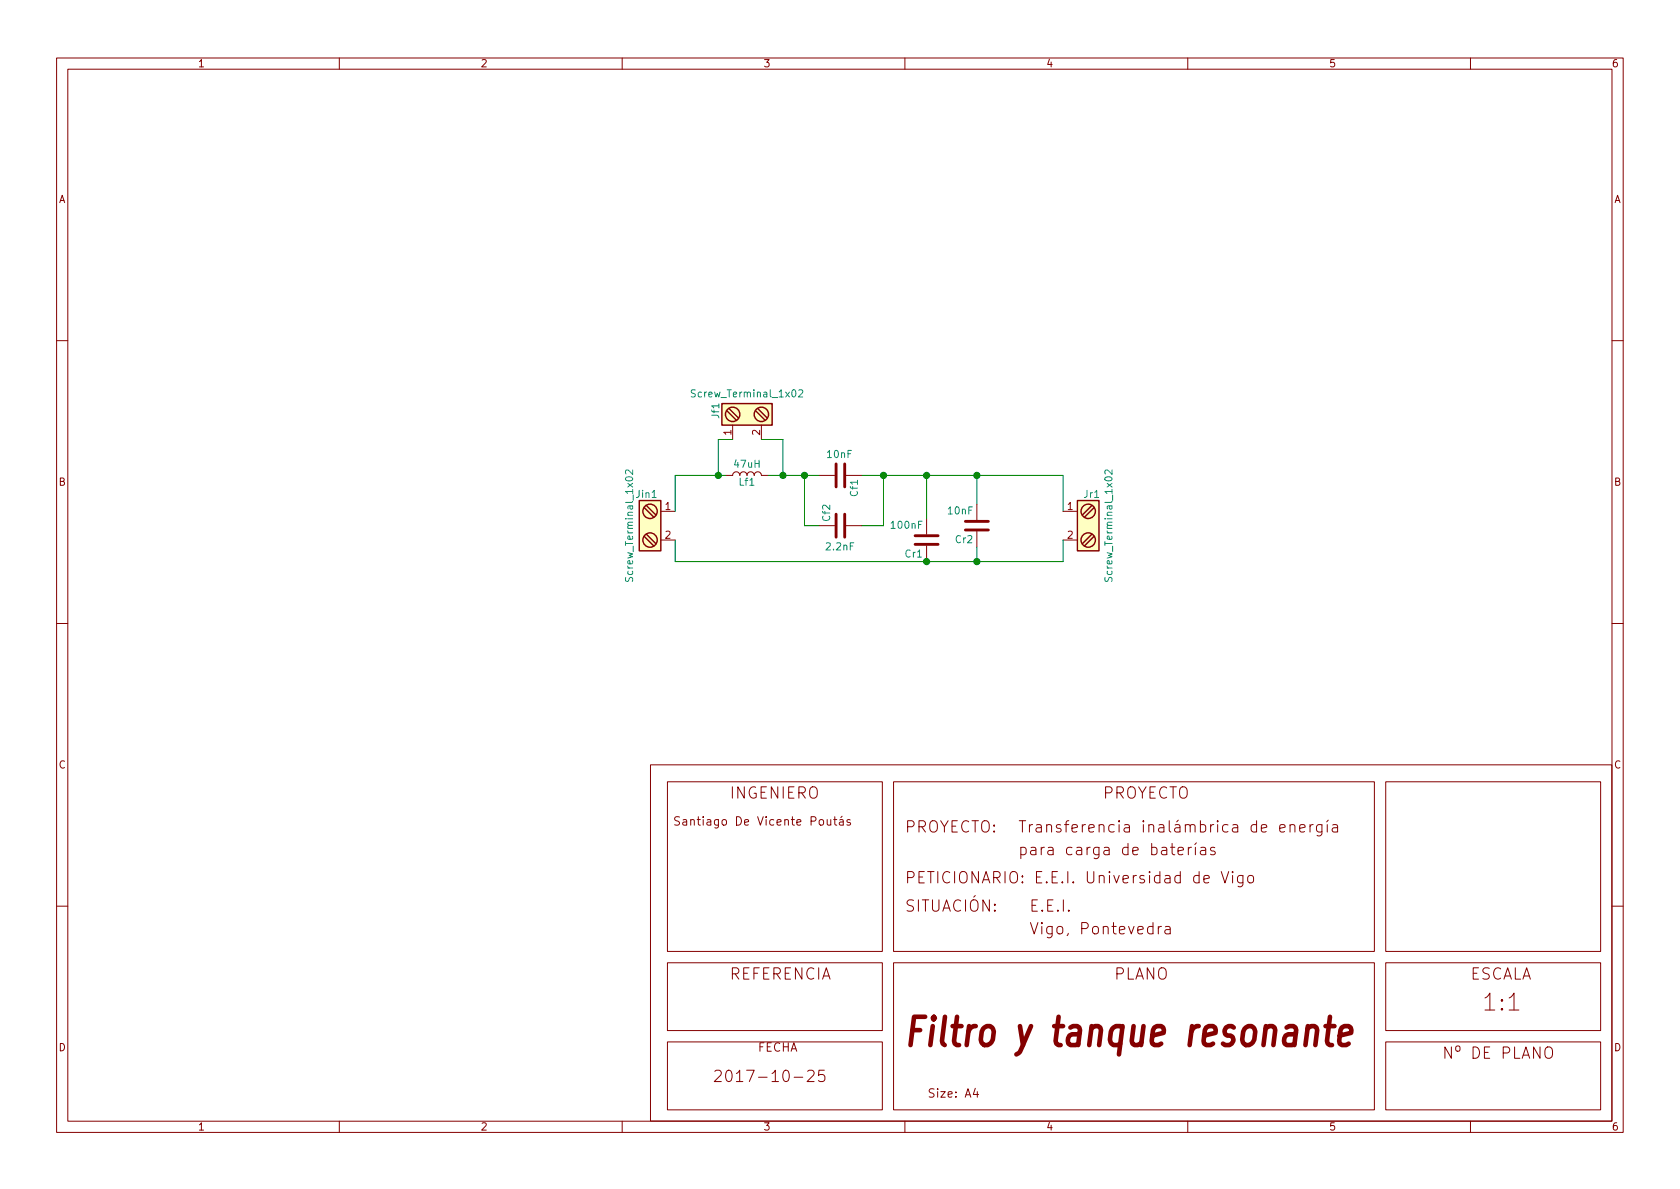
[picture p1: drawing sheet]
<svg xmlns="http://www.w3.org/2000/svg" width="297mm" height="210mm" viewBox="0 0 297 210" stroke-linecap="round" stroke-linejoin="round" font-family="sans-serif">
<g fill="none" stroke="#840000" stroke-width=".18">
<path d="M10 10.3h277v189.9h-277zM12 12.2h273v186.1h-273zM60 10.3v1.9M110 10.3v1.9M160 10.3v1.9M210 10.3v1.9M260 10.3v1.9M10 60.2h2M129.5 75.2v2.5M134.6 75.2v2.5M285 60.2h2M116.8 90.4h2.6"/>
<path d="M116.8 95.5h2.6M128.3 84.1h1.2a.63 .63 0 0 1 .7-.7 .63 .63 0 0 1 .6 .7 .63 .63 0 0 1 .6-.7 .63 .63 0 0 1 .7 .7 .63 .63 0 0 1 .6-.7 .63 .63 0 0 1 .6 .7 .63 .63 0 0 1 .7-.7 .63 .63 0 0 1 .6 .7h1.3M144.8 84.1h2.8M144.8 93h2.8M149.6 84.1h2.8M149.6 93h2.8M163.8 91.7v2.8M163.8 96.5v2.8M172.7 89.1v2.8M172.7 94v2.8M188 90.4h2.5M188 95.5h2.5"/>
<path d="M10 110.3h2M285 110.3h2M115 135.2h170v63h-170zM118 138.2h38v30h-38zM158 138.2h85v30h-85zM245 138.2h38v30h-38zM146.3 144.9v.9l.4 .1 .2-.1M146.9 144.9v1M147.4 144.9h.6M147.6 144.4v1.3l.4 .2M148.5 145h.5l.1 .9M148.9 144.3l-.2 .3"/>
<path d="M149.1 145.3l-.5 .1-.2 .2 .2 .3 .5-.1M150.3 145a.37 .37 0 0 0-.6 .1l.1 .3 .5 .1 .1 .1-.2 .3-.5-.1M180.2 145.1h1.2M180.8 145.1v2M182 145.8v1.3M182.6 145.8a.45 .45 0 0 0-.6 .4M183.3 145.9h.7l.1 1.2M184.1 146.3l-.7 .1a.39 .39 0 0 0-.3 .4 .39 .39 0 0 0 .3 .3l.7-.1M185.1 146a.51 .51 0 0 1 .8 .1v1M185.1 145.8v1.3M187.5 145.9l-.5-.1-.2 .3 .1 .3 .6 .2 .1 .2-.1 .2-.1 .1-.6-.1M188.2 145.8h.8"/>
<path d="M189 145.1l-.4 .1-.1 .2v1.7M189.5 146.5l1-.2-.1-.4-.6-.1-.3 .3 .1 .9 .2 .1 .6-.1M191.4 145.8v1.3M191.9 145.8a.45 .45 0 0 0-.5 .4M192.5 146.5l1-.2-.1-.4-.6-.1-.3 .3 .1 .9 .2 .1 .6-.1M194.3 146a.51 .51 0 0 1 .9 .1v1M194.3 145.8v1.3M197 145.9a.68 .68 0 0 0-.9 .1l-.1 .2 .1 .8 .3 .1 .6-.1M197.9 145.1l-.1 .1 .1 .1 .1-.1-.1-.1v.2M197.9 145.8v1.3M198.8 145.9h.8l.1 1.2M199.7 146.3l-.7 .1a.39 .39 0 0 0-.3 .4 .39 .39 0 0 0 .3 .3l.7-.1"/>
<path d="M202.2 145.1l-.1 .1 .1 .1 .1-.1-.1-.1v.2M202.2 145.8v1.3M203.1 146a.51 .51 0 0 1 .9 .1v1M203.1 145.8v1.3M204.9 145.9h.8l.1 1.2M205.8 146.3l-.7 .1a.39 .39 0 0 0-.3 .4 .39 .39 0 0 0 .3 .3l.7-.1M206.7 145.1v1.8l.3 .2M207.8 145.9h.7l.1 1.2M208.3 150.5l.9-.2-.1-.4-.5-.1-.3 .3 .1 .9 .2 .1 .5-.1M208.3 145l-.2 .3M208.6 146.3l-.7 .1a.39 .39 0 0 0-.2 .4 .39 .39 0 0 0 .2 .3l.7-.1M209.6 146a.51 .51 0 0 1 .8 .1v1"/>
<path d="M209.6 145.8v1.3M210.1 149.8v1.3M210.4 146.1a.49 .49 0 0 1 .8-.2l.1 1.2M210.7 149.8a.45 .45 0 0 0-.6 .4M211.4 149.8v1.3M211.5 149l-.2 .3M212.2 145.9a.71 .71 0 0 1 .9 .1v1a.67 .67 0 0 1-.9 0M212.2 145.1v2M212.3 149.9h.8l.1 1.2M213.2 150.3l-.7 .1a.39 .39 0 0 0-.3 .4 .39 .39 0 0 0 .3 .3l.7-.1M214 145.8v1.3M214.6 145.8a.45 .45 0 0 0-.6 .4"/>
<path d="M214.8 149.9l-.5-.1-.3 .3 .1 .3 .7 .2 .1 .2-.1 .2-.2 .1-.6-.1M215.3 145.1l-.1 .1 .1 .1 .1-.1-.1-.1v.2M215.3 145.8v1.3M215.9 154.1l.7 2 .6-2M217.1 145.9a.68 .68 0 0 0-.8 .1l-.1 .2 .1 .8 .2 .1 .6-.1M217.9 154.1l-.1 .1 .1 .1 .1-.1-.1-.1v.2M217.9 154.8v1.3M218 145.9h.7l.1 1.2M218.8 146.3l-.6 .1a.39 .39 0 0 0-.3 .4 .39 .39 0 0 0 .3 .3l.6-.1M219.8 154.8v1.6a.56 .56 0 0 1-.9 .3M219.8 154.9a.68 .68 0 0 0-.9 .1l-.1 .2 .1 .8 .3 .1 .6-.1M220.7 155a.54 .54 0 0 1 .9 .2v.5a.54 .54 0 0 1-.5 .4 .54 .54 0 0 1-.5-.4z"/>
<path d="M222.2 145.9a.68 .68 0 0 0-.9 .1l-.1 .2 .1 .8 .3 .1 .6-.1M222.2 145.1v2M223 146.5l1-.2-.1-.4-.6-.1-.3 .3 .1 .9 .2 .1 .6-.1M226.3 146.5l.9-.2-.1-.4-.6-.1-.2 .3 .1 .9 .1 .1 .6-.1M228.1 146a.51 .51 0 0 1 .9 .1v1M228.1 145.8v1.3M229.8 146.5l1-.2-.1-.4-.6-.1-.3 .3 .1 .9 .2 .1 .6-.1M231.6 145.8v1.3M232.2 145.8a.45 .45 0 0 0-.6 .4M233.7 145.8v1.6a.56 .56 0 0 1-.8 .3M233.7 145.9a.68 .68 0 0 0-.8 .1l-.1 .2 .1 .8 .2 .1 .6-.1M234.7 145.8v1.3"/>
<path d="M234.8 145l-.2 .3M235.6 145.9h.8l.1 1.2M236.5 146.3l-.7 .1a.39 .39 0 0 0-.3 .4 .39 .39 0 0 0 .3 .3l.7-.1M10 160.2h2M118 170.3h38v11.9h-38zM158 170.3h85v26h-85zM204.8 163.8v1.3M205.4 163.8a.45 .45 0 0 0-.6 .4M206 163.9h.8l.1 1.2M206.9 164.3l-.7 .1a.39 .39 0 0 0-.3 .4 .39 .39 0 0 0 .3 .3l.7-.1M245 170.3h38v11.9h-38zM266.8 178.6h1.8"/>
<path d="M285 160.2h2M60 198.3v1.9M110 198.3v1.9M118 184.2h38v12.1h-38zM140.4 190.5h1.5M142.8 189.5l.3-.3 .7 .2a.55 .55 0 0 1 0 .7l-1.1 1.2h1.2M145.7 189.2h-.9l-.1 1 .3-.2 .7 .1 .1 .3-.1 .7-.2 .2h-.5l-.3-.2M160 198.3v1.9M172.4 192.5l-.3 1h.9M172.8 193v1M210 198.3v1.9M245 184.2h38v12.1h-38z"/>
<path d="M260 198.3v1.9M273.4 185.2a.67 .67 0 0 1 .7 0 .67 .67 0 0 1 .4 .6v.7a.67 .67 0 0 1-.7 .7 .67 .67 0 0 1-.6-.7v-.7z"/>
</g>
<g fill="#ffffc2" stroke="#ffffc2" stroke-width=".18">
<path d="M113 88.5h3.8v8.9h-3.8z"/>
<path d="M190.5 88.5h3.8v8.9h-3.8z"/>
<path d="M127.6 71.4h8.9v3.8h-8.9z"/>
</g>
<g fill="none" stroke="#840000" stroke-width=".25">
<path d="M127.6 71.4h8.9v3.8h-8.9zM128.5 72.6l1.7 1.7M128.9 72.3l1.7 1.6M133.6 72.6l1.7 1.7M134 72.3l1.6 1.6M113 88.5h3.8v8.9h-3.8zM113.9 94.9l1.7 1.6M113.9 89.8l1.7 1.6M114.3 89.4l1.7 1.7M114.3 94.5l1.7 1.6M190.5 88.5h3.8v8.9h-3.8zM193 89.4l-1.6 1.7"/>
<path d="M193 94.5l-1.6 1.6M193.4 94.9l-1.6 1.6M193.4 89.8l-1.6 1.6"/>
<circle cx="129.5" cy="73.3" r="1.27"/>
<circle cx="134.6" cy="73.3" r="1.27"/>
<circle cx="114.9" cy="90.4" r="1.27"/>
<circle cx="114.9" cy="95.5" r="1.27"/>
<circle cx="192.4" cy="95.5" r="1.27"/>
<circle cx="192.4" cy="90.4" r="1.27"/>
</g>
<path d="M122.9 69h-.6v.4l.5 .2 .1 .3-.2 .3-.5-.1M141.2 69l.5-.1 .2 .1v.3l-.8 .9h.8M111.9 83.1v.8l-1-.8-.2 .1-.1 .1 .1 .5M196.6 83.1v.8l-.9-.8-.2 .1-.1 .1 .1 .5M110.6 102.1l.1 .7h.4l.2-.6 .3-.1 .3 .2-.1 .5M195.4 102.1l.1 .7h.3l.3-.6 .3-.1 .2 .2-.1 .5" fill="none" stroke="#008484" stroke-width=".18"/>
<path d="M147.8 82v4.1M147.8 90.9v4.1M149.4 82v4.1M149.4 90.9v4.1M161.8 94.7h4.1M161.8 96.3h4.1M170.7 92.2h4.1M170.7 93.7h4.1" fill="none" stroke="#840000" stroke-width=".51"/>
<path d="M129.5 77.7h-2.5v6.4M134.6 77.7h3.8v6.4M119.4 95.5v3.8h68.6v-3.8M128.3 84.1h-8.9v6.3M135.9 84.1h8.9M142.2 84.1v8.9h2.6M152.4 84.1h35.6v6.3M156.2 84.1v8.9h-3.8M163.8 84.1v7.6M172.7 84.1v5M172.7 96.8v2.5" fill="none" stroke="#008400" stroke-width=".18"/>
<g fill="#008400" stroke="#008400" stroke-width=".25">
<circle cx="163.8" cy="84.1" r=".51"/>
<circle cx="163.8" cy="99.3" r=".51"/>
<circle cx="127" cy="84.1" r=".51"/>
<circle cx="138.4" cy="84.1" r=".51"/>
<circle cx="172.7" cy="84.1" r=".51"/>
<circle cx="172.7" cy="99.3" r=".51"/>
<circle cx="156.2" cy="84.1" r=".51"/>
<circle cx="142.2" cy="84.1" r=".51"/>
</g>
<text font-size="7" fill="#840000" x="160" y="185">Filtro y tanque resonante</text>
<text font-size="4.2" fill="#840000" x="262" y="178.8">1:1</text>
<g font-size="2.8" fill="#840000">
<text x="129" y="141.2">INGENIERO</text>
<text x="195" y="141.2">PROYECTO</text>
<text x="160" y="147.2">PROYECTO:</text>
<text x="180" y="151.3">para carga de baterías</text>
<text x="160" y="161.2">SITUACIÓN:</text>
<text x="160" y="156.2">PETICIONARIO: E.E.I. Universidad de Vigo</text>
<text x="182" y="161.2">E.E.I.</text>
<text x="182" y="165.2">Vigo, Pontevedra</text>
<text x="129" y="173.2">REFERENCIA</text>
<text x="197" y="173.2">PLANO</text>
<text x="260" y="173.2">ESCALA</text>
<text x="126" y="191.4">2017-10-25</text>
<text x="255" y="187.2">Nº DE PLANO</text>
</g>
<g font-size="2.1" fill="#840000">
<text x="119" y="146">Santiago De Vicente Poutás</text>
<text x="134" y="186">FECHA</text>
<text x="164" y="194.1">Size: A4</text>
</g>
<g font-size="1.8" fill="#840000">
<text x="35" y="11.9">1</text>
<text x="85" y="11.9">2</text>
<text x="135" y="11.9">3</text>
<text x="185" y="11.9">4</text>
<text x="235" y="11.9">5</text>
<text x="285" y="11.9">6</text>
<text x="10.4" y="35.9">A</text>
<text x="285.4" y="35.9">A</text>
<text x="129.3" y="76.9" transform="rotate(-90 129.3 76.9)">1</text>
<text x="134.4" y="76.9" transform="rotate(-90 134.4 76.9)">2</text>
<text x="10.4" y="85.9">B</text>
<text x="285.4" y="85.9">B</text>
<text x="117.6" y="90.2">1</text>
<text x="117.6" y="95.2">2</text>
<text x="188.7" y="90.2">1</text>
<text x="188.7" y="95.2">2</text>
<text x="10.4" y="135.9">C</text>
<text x="285.4" y="135.9">C</text>
<text x="10.4" y="185.9">D</text>
<text x="285.4" y="185.9">D</text>
<text x="35" y="199.9">1</text>
<text x="85" y="199.9">2</text>
<text x="135" y="199.9">3</text>
<text x="185" y="199.9">4</text>
<text x="235" y="199.9">5</text>
<text x="285" y="199.9">6</text>
</g>
<g font-size="1.8" fill="#008484">
<text x="122.8" y="70.3">Screw_Terminal_1x02</text>
<text x="127.2" y="73.9" transform="rotate(-90 127.2 73.9)">Jf1</text>
<text x="129.9" y="82.7">47uH</text>
<text x="146.3" y="81">10nF</text>
<text x="112.5" y="88">Jin1</text>
<text x="130.7" y="85.9">Lf1</text>
<text x="151.7" y="87.7" transform="rotate(-90 151.7 87.7)">Cf1</text>
<text x="191.7" y="88">Jr1</text>
<text x="146.8" y="92.1" transform="rotate(-90 146.8 92.1)">Cf2</text>
<text x="157.7" y="93.5">100nF</text>
<text x="167.7" y="91">10nF</text>
<text x="146.2" y="97.3">2.2nF</text>
<text x="160.1" y="98.6">Cr1</text>
<text x="169" y="96">Cr2</text>
<text x="111.9" y="102.2" transform="rotate(-90 111.9 102.2)">Screw_Terminal_1x02</text>
<text x="196.7" y="102.2" transform="rotate(-90 196.7 102.2)">Screw_Terminal_1x02</text>
</g>
</svg>
